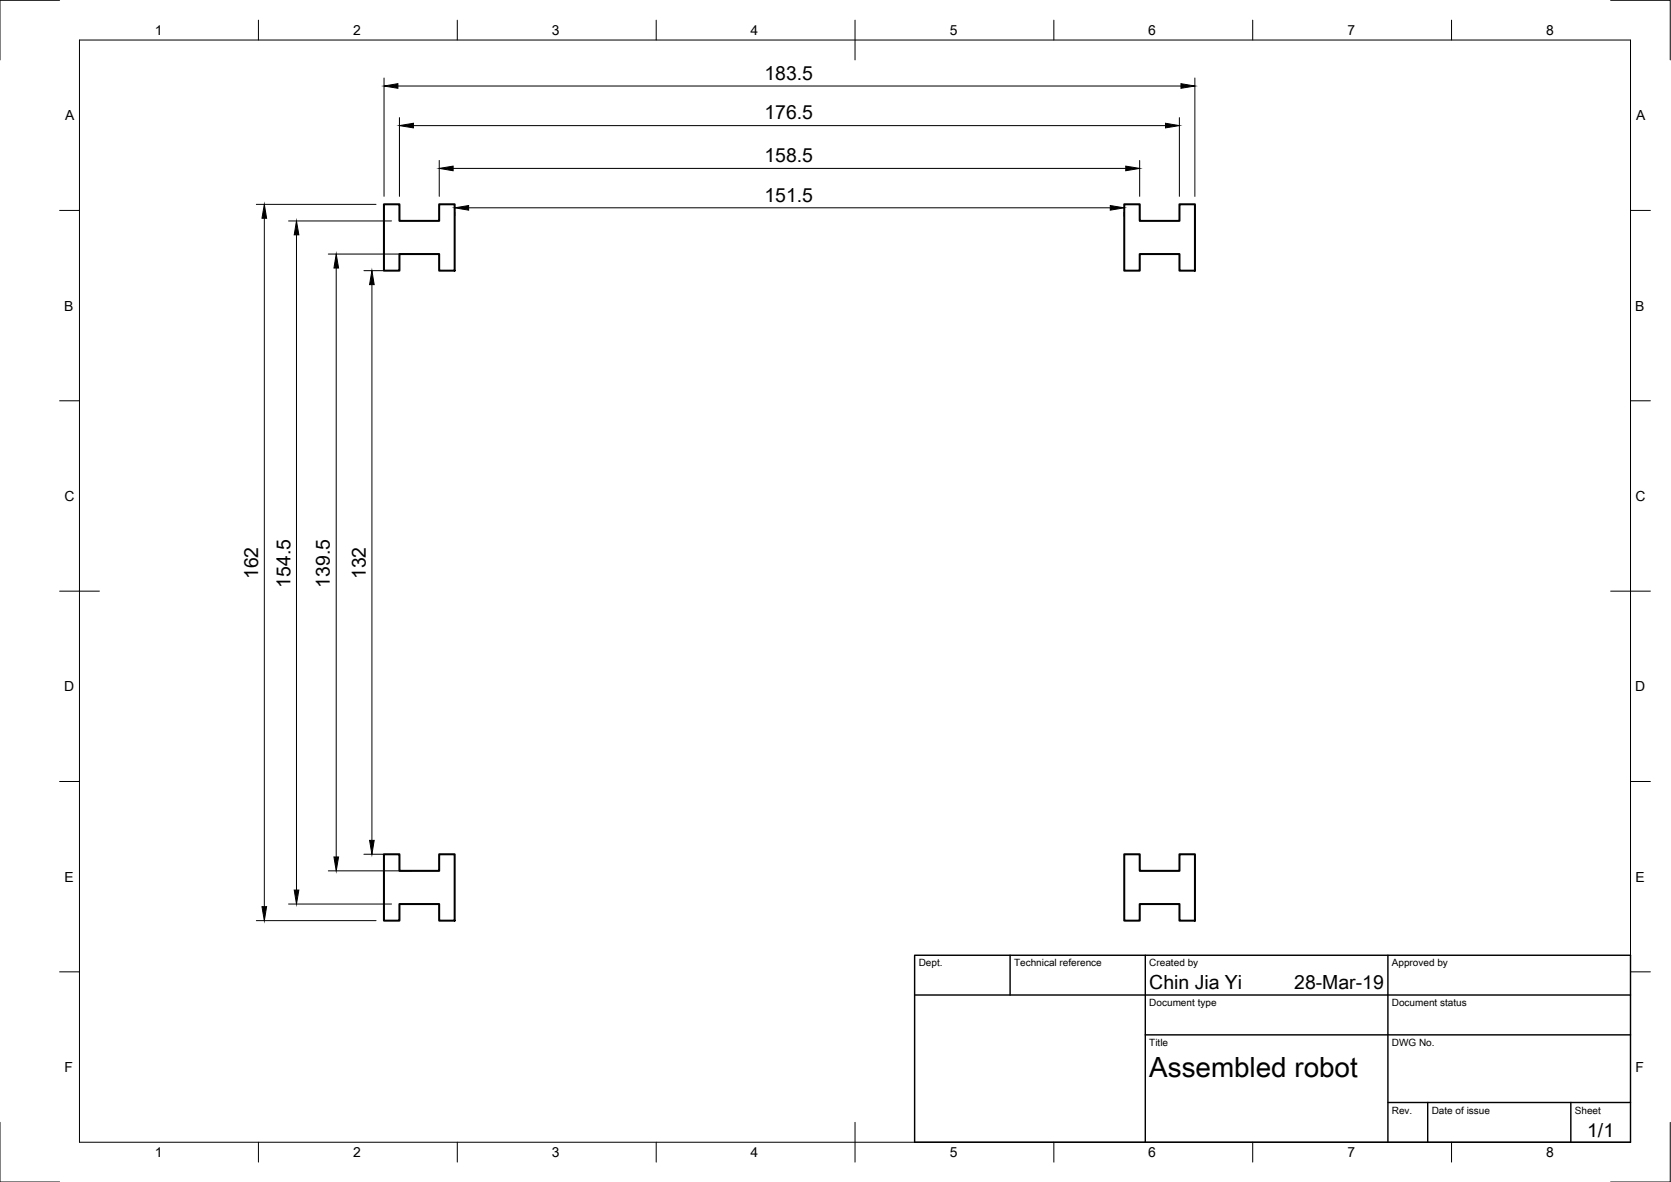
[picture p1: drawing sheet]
<svg xmlns="http://www.w3.org/2000/svg" width="420mm" height="297mm" viewBox="0 0 420 297" stroke-linecap="round" stroke-linejoin="round" font-family="sans-serif">
<!-- layer: Visible -->
<path d="M96.5 51.3h3.9v4.2h10v-4.2h3.9v16.7h-3.9v-4.2h-10v4.2h-3.9zM282.7 51.3h3.9v4.2h10v-4.2h3.9v16.7h-3.9v-4.2h-10v4.2h-3.9zM96.5 214.7h3.9v4.1h10v-4.1h3.9v16.7h-3.9v-4.2h-10v4.2h-3.9zM282.7 214.7h3.9v4.1h10v-4.1h3.9v16.7h-3.9v-4.2h-10v4.2h-3.9z" fill="none" stroke="#000" stroke-width=".51"/>
<!-- layer: Border -->
<g fill="none" stroke="#000" stroke-width=".25">
<path d="M15 .1h-15v15M20 10.1h390v276.9h-390zM65 5.1v5M115 5.1v5M165 5.1v5M215 5.1v10M265 5.1v5M315 5.1v5M365 5.1v5M405 .1h15v15M15 52.9h5M410 52.9h5"/>
<path d="M15 100.7h5M410 100.7h5M15 148.6h10M405 148.6h10M15 196.4h5M410 196.4h5M15 244.2h5M410 244.2h5M0 282.1v14.9h15M65 287v5M115 287v5M165 287v5"/>
<path d="M215 282.1v9.9M265 287v5M315 287v5M365 287v5M420 282.1v14.9h-15"/>
</g>
<!-- layer: TitleBlock -->
<path d="M230 240.1h180v46.9h-180zM230 250h180M254 240.1v9.9M288 240.1v46.9M349 240.1v46.9M288 260.1h122M349 277.1h61M359 277.1v9.9M395 277.1v9.9" fill="none" stroke="#000" stroke-width=".36"/>
<!-- layer: Dimensions -->
<g fill="none" stroke="#000" stroke-width=".25">
<path d="M96.6 19.6v29.7M300.4 19.6v29.7M100.1 21.6h196.8M100.4 29.6v19.7M103.9 31.6h189.2M296.5 29.6v19.7M64.5 51.4h30.1M66.5 54.8v173M72.6 55.5h25.8M74.5 59v164.7M110.4 40.3v9M113.9 42.3h169.2"/>
<path d="M114.3 53.3v.9M117.8 52.2h161.4M282.7 53.3v.9M286.6 40.3v9M82.5 63.8h21.2M84.5 67.4v148M91.5 68h5.1M93.5 71.5v139.7M82.5 218.8h21.2M91.5 214.7h5.1M64.5 231.4h30.1M72.6 227.2h25.8"/>
</g>
<g fill="#000" stroke="#000" stroke-width=".25">
<path d="M96.6 21.6l3.5-.6v1.2zM100.4 31.6l3.5-.6v1.1zM293.1 31l3.4 .6-3.4 .5zM296.9 21l3.5 .6-3.5 .6zM66.5 51.4l.5 3.4h-1.1zM74.5 55.5l.6 3.5h-1.1zM110.4 42.3l3.5-.6v1.2zM114.3 52.2l3.5-.5v1.1zM279.2 51.7l3.5 .5-3.5 .6zM283.1 41.7l3.5 .6-3.5 .6zM84.5 63.8l.6 3.6h-1.1zM93.5 68l.6 3.5h-1.2z"/>
<path d="M84 215.4h1.1l-.6 3.4zM92.9 211.2h1.2l-.6 3.5zM65.9 227.8h1.1l-.5 3.6zM74 223.7h1.1l-.6 3.5z"/>
</g>
<text font-size="7" x="289" y="270.6">Assembled robot</text>
<g font-size="4.9">
<text x="192.2" y="20.1">183.5</text>
<text x="192.2" y="30">176.5</text>
<text x="192.2" y="40.8">158.5</text>
<text x="192.2" y="50.7">151.5</text>
<text x="64.9" y="145.6" transform="rotate(-90 64.9 145.6)">162</text>
<text x="73" y="147.6" transform="rotate(-90 73 147.6)">154.5</text>
<text x="83" y="147.6" transform="rotate(-90 83 147.6)">139.5</text>
<text x="91.9" y="145.6" transform="rotate(-90 91.9 145.6)">132</text>
<text x="289" y="248.5">Chin Jia Yi</text>
<text x="325.4" y="248.5">28-Mar-19</text>
<text x="399.1" y="285.7">1/1</text>
</g>
<g font-size="3.5">
<text x="39" y="8.8">1</text>
<text x="88.8" y="8.8">2</text>
<text x="138.8" y="8.8">3</text>
<text x="188.7" y="8.8">4</text>
<text x="238.8" y="8.8">5</text>
<text x="288.7" y="8.8">6</text>
<text x="338.8" y="8.8">7</text>
<text x="388.8" y="8.8">8</text>
<text x="16.4" y="30.2">A</text>
<text x="411.4" y="30.2">A</text>
<text x="16.2" y="78">B</text>
<text x="411.2" y="78">B</text>
<text x="16.2" y="125.9">C</text>
<text x="411.2" y="125.9">C</text>
<text x="16.2" y="173.7">D</text>
<text x="411.2" y="173.7">D</text>
<text x="16.2" y="221.6">E</text>
<text x="411.2" y="221.6">E</text>
<text x="16.2" y="269.4">F</text>
<text x="411.2" y="269.4">F</text>
<text x="39" y="290.8">1</text>
<text x="88.8" y="290.8">2</text>
<text x="138.8" y="290.8">3</text>
<text x="188.7" y="290.8">4</text>
<text x="238.8" y="290.8">5</text>
<text x="288.7" y="290.8">6</text>
<text x="338.8" y="290.8">7</text>
<text x="388.8" y="290.8">8</text>
</g>
<g font-size="2.5">
<text x="231" y="242.9">Dept.</text>
<text x="255" y="242.9">Technical reference</text>
<text x="289" y="242.9">Created by</text>
<text x="350" y="242.9">Approved by</text>
<text x="289" y="252.8">Document type</text>
<text x="350" y="252.8">Document status</text>
<text x="289" y="262.9">Title</text>
<text x="350" y="262.9">DWG No.</text>
<text x="350" y="279.9">Rev.</text>
<text x="360" y="279.9">Date of issue</text>
<text x="396" y="279.9">Sheet</text>
</g>
</svg>
